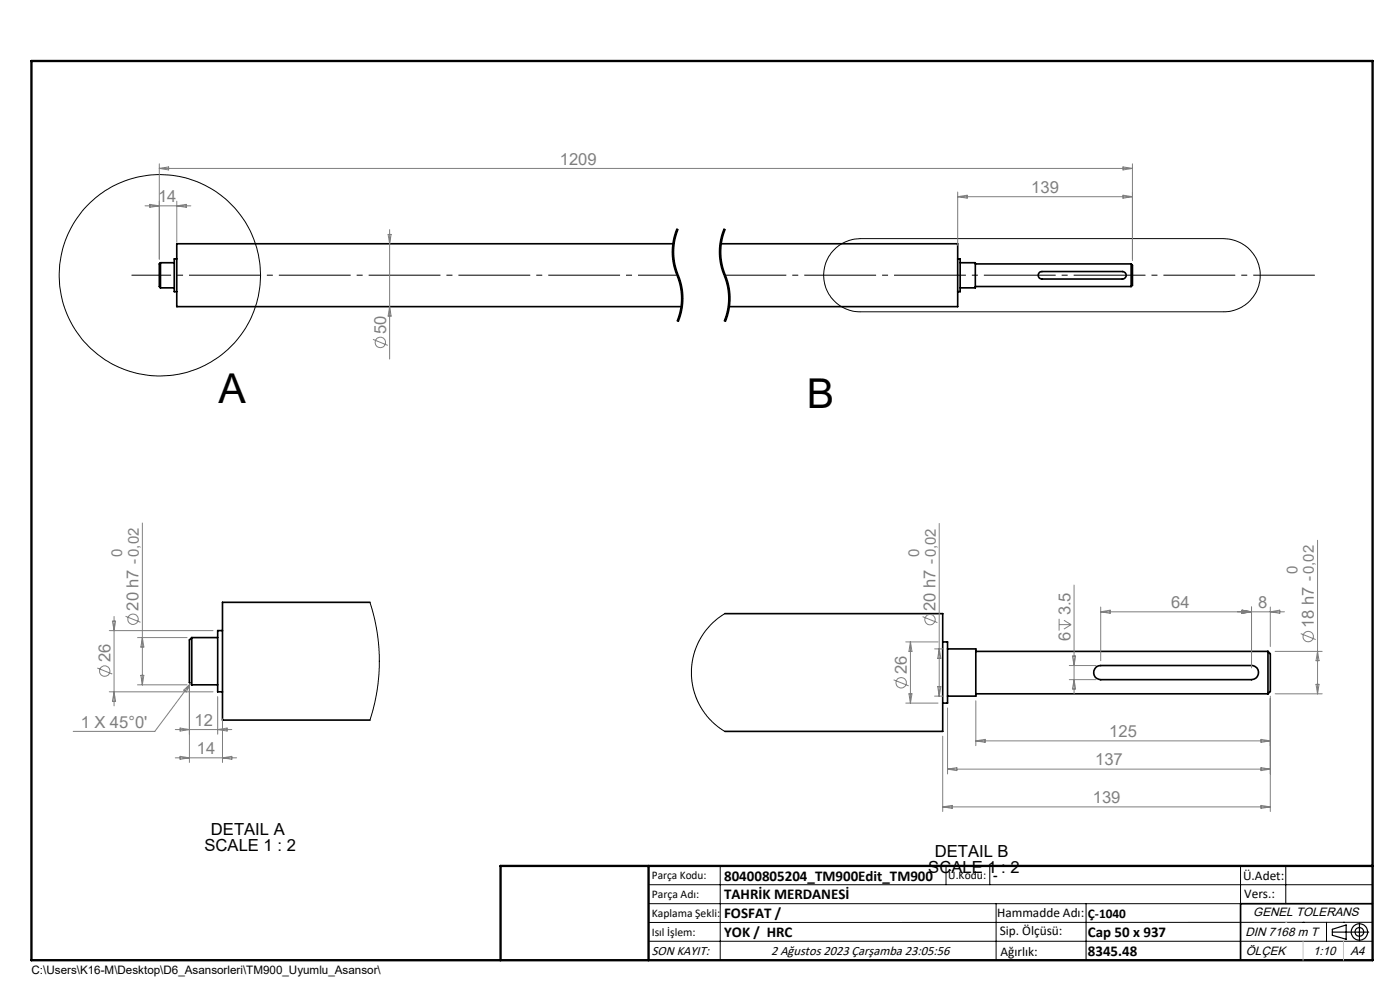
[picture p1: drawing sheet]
<svg xmlns="http://www.w3.org/2000/svg" width="297mm" height="210mm" viewBox="0 0 297 210" stroke-linecap="round" stroke-linejoin="round" font-family="sans-serif">
<g fill="none" stroke="#000" stroke-width=".35">
<path d="M34 55.7l-.2 .3v4.8l.2 .3M34 55.7v5.4M34 55.7h3M37.5 54.9h-.5v7h.5M142.9 51.7h-105.4v13.3h107.1M152.9 51.7h50.3v13.3h-48.6M203.2 54.9h.5v7h-.5M203.7 55.7h3.2v5.4h-3.2M206.9 56h33.1M220.6 57.7l.5-.1h17a.79 .79 0 0 1 .8 .8 .79 .79 0 0 1-.8 .8h-17a.81 .81 0 0 1-.8-.6 .81 .81 0 0 1 .3-.9zM240 56v4.8M240 56l.2 .3v4.2l-.2 .3"/>
<path d="M34 61.1h3M206.9 60.8h33.1M40.7 135.2l-.5 .5v9.1l.5 .5M40.7 135.2v10.1M40.7 135.2h5.5M47.2 133.8h-1v12.9h1M78.5 127.8h-31.3v24.9h31.3M153.8 130.2h46.2v24.9h-46.2M200 136.2h1v12.9h-1M201 137.6h6v10.1h-6M207 138.2h62M269 138.2v9"/>
<path d="M269 138.2a1.45 1.45 0 0 1 .5 1.6v6.9l-.5 .5M40.7 145.3h5.5M207 147.2h62M232.6 141.5l.9-.3h32a1.5 1.5 0 0 1 1.5 1.5 1.5 1.5 0 0 1-1.5 1.5h-32a1.52 1.52 0 0 1-1.4-1.1 1.52 1.52 0 0 1 .5-1.6zM291.2 191.7h-28v12"/>
</g>
<g fill="none" stroke="#000" stroke-width=".21">
<path d="M142.7 52.1v3l.7 2.8M142.9 50.5l-.2 1.6M143 54.8l.3 1.5 .5 1.8M143.4 49l-.5 1.5M143.4 57.9l.5 1.5M143.6 48.5l-.2 .5M143.7 48.5a13.2 13.2 0 0 0 .4 10.9 12.8 12.8 0 0 1-.4 8.8M143.8 58.1l.1 .2zM143.9 48.6l-.8 3-.1 3.2M143.9 58.3l.4 1M143.9 59.4l.3 1M144.3 59.3l.5 2.1 .1 2.2"/>
<path d="M152.7 52.1v3l.7 2.8M152.9 50.5l-.2 1.6M153 54.8a18.2 18.2 0 0 0 1.4 5l.2 .6M153.4 57.9l.5 1.5M153.6 48.5l-.7 2M153.7 48.5a13.2 13.2 0 0 0 .4 10.9 12.8 12.8 0 0 1-.4 8.8M153.9 48.6l-.8 3-.1 3.2M153.9 59.4l.3 1M176.8 53.1a7.9 7.9 0 0 1 5.7-2.5h77.1a7.8 7.8 0 0 1 7.7 7.8 7.8 7.8 0 0 1-7.7 7.7h-77.1a7.7 7.7 0 0 1-7.1-4.6 7.7 7.7 0 0 1 1.4-8.4zM144.2 60.4l.3 2.6M144.3 67.3l-.4 1M144.5 63l-.2 2.6-.7 2.6"/>
<path d="M144.9 63.6l-.2 2.1-.4 1.6M154.2 60.4l.3 2.6M154.3 67.3l-.4 1M154.5 63l-.2 2.6-.7 2.6M154.6 66.2l-.3 1.1M154.6 60.4l.3 3.2M154.9 63.6l-.3 2.6M78.5 127.8l1.4 5.4 .6 5.6-.1 3.6-.3 3.6-.7 3.5-.9 3.2M153.8 130.2l-2.5 1.8-1.5 1.7-1.1 1.5-1.4 3.1-.6 3.5v1.7l.2 2 .8 2.5 .7 1.5 1.1 1.8 1.1 1.4 1.8 1.5 1.4 .9M137.6 187.7h153.6M137.6 191.7h153.6M137.6 199.7h153.6"/>
<path d="M152.8 183.7v20M200.7 183.7v4M210 183.7v4M211.3 191.7v12M230.4 191.7v12M263.2 183.7v20M272.8 183.7v8M276.4 195.6h.1M281.4 195.6v4.1M285 195.6h.1M291.2 195.6l-153.6 .1"/>
<circle cx="33.9" cy="58.4" r="21.4"/>
</g>
<g fill="none" stroke="#808080" stroke-width=".21">
<path d="M33.8 34.7v20.3M33.8 35.7h206.4M33.8 35.7l2-.3v.6zM238.2 35.4l2 .3-2 .3zM240.2 34.7v20.6M30.8 43.7h9.7M31.8 43.3l2 .4-2 .3zM37.5 42.7v8.7M37.5 43.7l2-.4v.7zM82.3 49.7h.7l-.3 2zM82.7 48.7v27.5M203.2 40.7v11.4"/>
<path d="M203.2 41.7h37M203.2 41.7l2-.3v.6zM238.2 41.4l2 .3-2 .3zM79.1 72l3.2 1.3M82.7 65l.3 2.1h-.7zM30.2 110.9v34.4M199.2 111v36.7M279.5 114.6v32.6M23.2 133.8h22M23.8 131.8h.7l-.3 2zM24.2 130.8v18.9M26.6 130.7l3.2 1.3"/>
<path d="M29.2 135.2h10.5M30.2 135.2l.3 2.1h-.6zM192.2 136.2h6.8M193.1 136.2l.4 2h-.7zM193.1 136.2v12.9M195.7 130.8l3.2 1.3M198.3 137.6h1.7M199.2 137.6l.4 2.1h-.7zM224.7 131.3v2.5M224.7 132.5h2.5M225.7 131.6l1.5 .9M227.2 132.5l-1.5 .9"/>
<path d="M227.5 139.2h.7l-.3 2zM227.9 124.1v23.1M233.5 129.8h39M233.5 128.8v11.4M233.5 129.8l2-.4v.7zM263.5 129.4l2 .4-2 .3zM265.5 128.8v12.9M269.5 128.8v8.4M269.5 129.8l2-.4v.7zM270.5 138.2h10M275.9 134.4l3.2 1.3M279.5 138.2l.3 2h-.6z"/>
<path d="M20.6 141.7l3.2 1.3M23.2 146.7h22M24.2 146.7l.3 2.1h-.7zM29.2 145.3h10.5M29.9 143.3h.6l-.3 2zM37.2 154.8h12M38.2 154.4l2 .4-2 .3zM39 146.4l1.4-1.4-.9 1.8zM40.2 145.8v15.9M40.4 145l-7.6 10.1h-17.3M46.2 147.8v7.9M46.2 154.8l2-.4v.7z"/>
<path d="M47.2 152.5v9.2M189.6 144.2l3.2 1.3M192.2 149.1h6.8M192.8 147.2h.7l-.4 1.9zM198.3 147.7h1.7M198.9 145.7h.7l-.4 2zM200 156.2v15.9M201 150.2v14M207 148.7v9.5M207 157.2h62.5M207 157.2l2-.4v.7zM226.8 144.2h5.7"/>
<path d="M226.8 141.2h5.7M227.9 144.2l.3 1.9h-.7zM267.5 156.8l2 .4-2 .3zM269.5 147.7v24.4M270.5 147.2h10M279.2 145.2h.6l-.3 2zM37.2 160.8h13M38.2 160.4l2 .4-2 .3zM47.2 160.8l2-.4v.7zM200 171.2h69.5M200 171.2l2-.4v.7zM201 163.2h68.5"/>
<path d="M201 163.2l2-.4v.7zM267.5 162.8l2 .4-2 .3zM267.5 170.8l2 .4-2 .3z"/>
<circle cx="80.7" cy="72.6" r="1.11"/>
<circle cx="28.2" cy="131.3" r="1.11"/>
<circle cx="197.3" cy="131.4" r="1.09"/>
<circle cx="277.5" cy="135" r="1.12"/>
<circle cx="22.2" cy="142.3" r="1.1"/>
<circle cx="191.2" cy="144.8" r="1.12"/>
</g>
<path d="M143.7 48.5a12.8 12.8 0 0 0 0 9.9M143.7 58.4a12.8 12.8 0 0 1 0 9.8M153.7 48.5a12.8 12.8 0 0 0 0 9.9M153.7 58.4a12.8 12.8 0 0 1 0 9.8" fill="none" stroke="#000" stroke-width=".21" stroke-dasharray="6.3 1.3 1.3 1.3" stroke-dashoffset="3.2" stroke-linecap="butt"/>
<g fill="none" stroke="#000" stroke-width=".25">
<path d="M282.6 197.7h7.8M282.6 197.1l3-.9v3l-3-.8zM288.4 195.8v3.8M106.2 203.7h185"/>
<circle cx="288.4" cy="197.7" r="1.74"/>
<circle cx="288.4" cy="197.7" r=".93"/>
</g>
<path d="M27.9 58.4h115.8" fill="none" stroke="#000" stroke-width=".21" stroke-dasharray="15.2 1.3 1.3 1.3" stroke-dashoffset="6.8" stroke-linecap="butt"/>
<path d="M153.7 58.4h125.2" fill="none" stroke="#000" stroke-width=".21" stroke-dasharray="15.2 1.3 1.3 1.3" stroke-dashoffset="2.2" stroke-linecap="butt"/>
<path d="M6.7 12.9h284.5v190.8h-284.5zM137.6 183.7v20M291.2 183.7h-185v20" fill="none" stroke="#000" stroke-width=".5"/>
<path d="M276.4 199.7v4M285 199.7v4" fill="none" stroke="#c0c0c0" stroke-width=".21"/>
<path d="M272.8 195.6h.1" fill="none" stroke="#c0c0c0" stroke-width=".25"/>
<g font-size="8.7">
<text x="46.4" y="85.4">A</text>
<text x="171.2" y="86.6">B</text>
</g>
<g font-size="3.5" fill="#808080">
<text x="118.8" y="34.9">1209</text>
<text x="218.8" y="40.9">139</text>
<text x="33.5" y="42.9">14</text>
<text x="81.9" y="70.8" transform="rotate(-90 81.9 70.8)">50</text>
<text x="29.4" y="129.5" transform="rotate(-90 29.4 129.5)">20 h7 -0,02</text>
<text x="198.5" y="129.6" transform="rotate(-90 198.5 129.6)">20 h7 -0,02</text>
<text x="227.1" y="130.6" transform="rotate(-90 227.1 130.6)">3.5</text>
<text x="248.5" y="129">64</text>
<text x="266.9" y="129">8</text>
<text x="227.1" y="136" transform="rotate(-90 227.1 136)">6</text>
<text x="278.7" y="133.2" transform="rotate(-90 278.7 133.2)">18 h7 -0,02</text>
<text x="23.4" y="140.5" transform="rotate(-90 23.4 140.5)">26</text>
<text x="192.4" y="143" transform="rotate(-90 192.4 143)">26</text>
<text x="17.1" y="154.3">1 X 45°0'</text>
<text x="41.3" y="153.9">12</text>
<text x="41.8" y="159.9">14</text>
<text x="235.3" y="156.4">125</text>
<text x="232.3" y="162.4">137</text>
<text x="231.8" y="170.4">139</text>
</g>
<g font-size="3.5">
<text x="44.8" y="177">DETAIL A</text>
<text x="43.4" y="180.5">SCALE 1 : 2</text>
<text x="196.9" y="185.2">SCALE 1 : 2</text>
<text x="198.3" y="181.7">DETAIL B</text>
</g>
<g font-size="3.2" fill="#808080">
<text x="25.9" y="118.1" transform="rotate(-90 25.9 118.1)">0</text>
<text x="195" y="118.2" transform="rotate(-90 195 118.2)">0</text>
<text x="275.2" y="121.8" transform="rotate(-90 275.2 121.8)">0</text>
</g>
<g font-size="3.2">
<text x="153.6" y="186.8">80400805204_TM900Edit_TM900</text>
<text x="153.6" y="190.8">TAHRİK MERDANESİ</text>
<text x="210.7" y="186.6">-</text>
<text x="153.6" y="194.8">FOSFAT /</text>
<text x="153.6" y="198.8">YOK / HRC</text>
<text x="230.8" y="198.7">Cap 50 x 937</text>
<text x="230.8" y="202.8">8345.48</text>
</g>
<g font-size="2.8">
<text x="263.7" y="186.7">Ü.Adet:</text>
<text x="263.9" y="190.5">Vers.:</text>
<text x="211.5" y="194.5">Hammadde Adı:</text>
<text x="230.8" y="194.7">Ç-1040</text>
<text x="138.3" y="202.6">SON KAYIT:</text>
<text x="163.6" y="202.6">2 Ağustos 2023 Çarşamba 23:05:56</text>
<text x="212.1" y="198.4">Sip. Ölçüsü:</text>
<text x="212.2" y="202.7">Ağırlık:</text>
</g>
<g font-size="2.6">
<text x="265.9" y="194.4">GENEL TOLERANS</text>
<text x="264.2" y="198.5">DIN 7168 m T</text>
<text x="264.3" y="202.6">ÖLÇEK</text>
<text x="278.5" y="202.6">1:10</text>
<text x="286.5" y="202.6">A4</text>
</g>
<g font-size="2.5">
<text x="138.3" y="186.4">Parça Kodu:</text>
<text x="138.3" y="190.5">Parça Adı:</text>
<text x="201.2" y="186.5">Ü.Kodu:</text>
<text x="138.3" y="194.5">Kaplama Şekli:</text>
<text x="138.3" y="198.6">Isıl İşlem:</text>
<text x="6.7" y="206.7">C:\Users\K16-M\Desktop\D6_Asansorleri\TM900_Uyumlu_Asansor\</text>
</g>
</svg>
